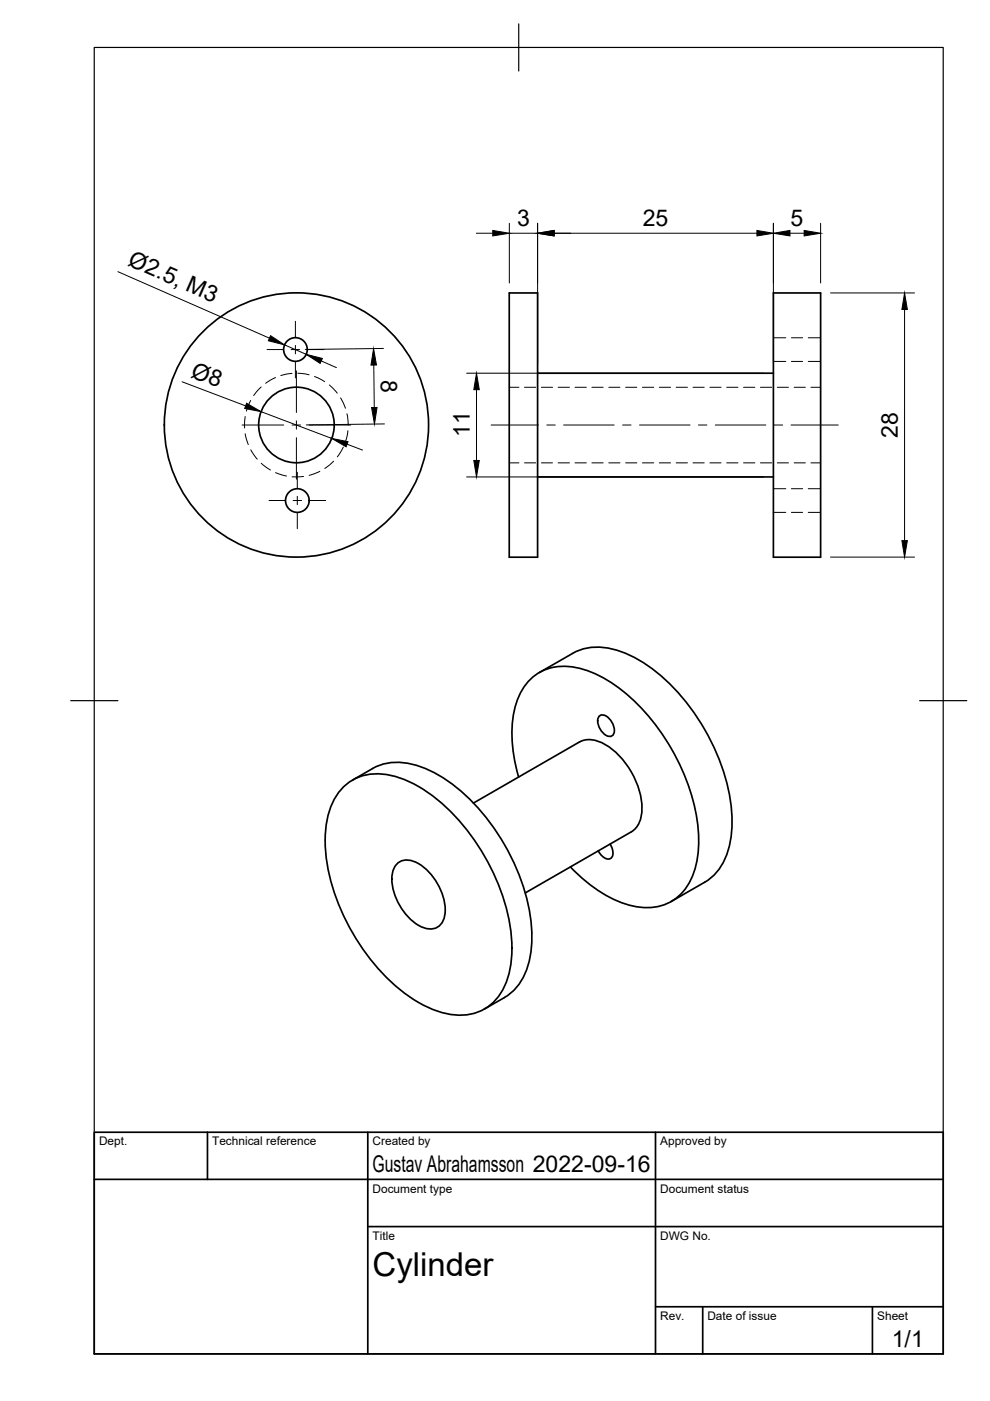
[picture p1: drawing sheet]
<svg xmlns="http://www.w3.org/2000/svg" width="210mm" height="297mm" viewBox="0 0 210 297" stroke-linecap="round" stroke-linejoin="round" font-family="sans-serif">
<!-- layer: Visible -->
<g fill="none" stroke="#000" stroke-width=".36">
<path d="M108 62.1h6v56h-6zM114 79.1h50M164 62.1h10v56h-10zM114 101.1h50M114.4 142.6l7-4.1a12.7 12.7 0 0 1 11.6 .2 37.6 37.6 0 0 1 16.4 16 39.6 39.6 0 0 1 5.8 20.5 14.4 14.4 0 0 1-4.6 11.1l-8.3 4.8M127 151.9a1.26 1.26 0 0 1 2 .3 3.3 3.3 0 0 1 1 3.6 1.26 1.26 0 0 1-2-.2 3.3 3.3 0 0 1-1-3.7zM72.6 167.1a10.6 10.6 0 0 1 10.9-2.6 29.7 29.7 0 0 1 14.3 10.1 45 45 0 0 1 10.7 24.5 18.8 18.8 0 0 1-2.7 12 10.1 10.1 0 0 1-10.1 4 25.6 25.6 0 0 1-13.2-7.3 45.4 45.4 0 0 1-13.5-27.6 18.8 18.8 0 0 1 2.6-12zM74.7 165.4l4.3-2.5a12.7 12.7 0 0 1 11.6 .2 37.6 37.6 0 0 1 16.4 16 39.6 39.6 0 0 1 5.8 20.5 14.4 14.4 0 0 1-4.7 11.1l-5.4 3.2M100.4 170.3l22.5-13a5.5 5.5 0 0 1 5.5 .6 16.8 16.8 0 0 1 7.7 14.6 5.1 5.1 0 0 1-2.3 3.9l-22.4 12.9M110 164.7a27.1 27.1 0 0 1-.3-16.3 10.2 10.2 0 0 1 11.9-7 27 27 0 0 1 14.5 8.9 45.2 45.2 0 0 1 11.9 25.6 19 19 0 0 1-2.3 12 10.1 10.1 0 0 1-10.7 4.3 25.2 25.2 0 0 1-12.5-6.9l-1.6-1.5M129.4 179l.4 1a1.46 1.46 0 0 1-.8 2.1 2.9 2.9 0 0 1-2.2-1.7M84.2 183.1a3.6 3.6 0 0 1 4.5 0 12.2 12.2 0 0 1 5.6 10.8 3.2 3.2 0 0 1-4.6 2.7 11.9 11.9 0 0 1-6.5-11.2l.2-.9z"/>
<circle cx="62.6" cy="74.1" r="2.51"/>
<circle cx="62.9" cy="90.1" r="8"/>
<circle cx="62.9" cy="90.1" r="28"/>
<circle cx="63" cy="106.1" r="2.51"/>
</g>
<!-- layer: Hidden -->
<g fill="none" stroke="#000" stroke-width=".21">
<path d="M61.9 79.1l-2.4 .5M63.1 79.1l2.4 .4M66.7 79.8l2.1 1.1M164 71.6h2.6M164 76.6h2.6M167.8 71.6h2.4M167.8 76.6h2.4M171.4 71.6h2.6M171.4 76.6h2.6M52 88.3l-.1 2.4M52 92l.6 2.3M53.1 84.9l-.9 2.3"/>
<path d="M53.2 95.4l1.3 2M55.4 82l-1.6 1.9M55.4 98.2l1.9 1.5M58.4 80.1l-2.1 1.2M67.8 99.9l-2.2 .9M69.8 81.6l1.7 1.8M70.7 97.8l-1.8 1.5M72.2 84.4l1 2.2M72.8 94.8l-1.3 2.1M73.6 87.7l.2 2.4M73.8 91.3l-.6 2.4M108 98.1h2"/>
<path d="M108 82.1h2M111.2 98.1h2.4M111.2 82.1h2.4M114.8 98.1h2.4M114.8 82.1h2.4M118.3 98.1h2.4M118.3 82.1h2.4M121.9 98.1h2.4M121.9 82.1h2.4M125.5 98.1h2.4M125.5 82.1h2.4M129.1 98.1h2.3"/>
<path d="M129.1 82.1h2.3M132.7 98.1h2.3M132.7 82.1h2.3M136.2 98.1h2.4M136.2 82.1h2.4M139.8 98.1h2.4M139.8 82.1h2.4M143.4 98.1h2.4M143.4 82.1h2.4M146.9 98.1h2.4M146.9 82.1h2.4M150.5 98.1h2.4"/>
<path d="M150.5 82.1h2.4M154.1 98.1h2.4M154.1 82.1h2.4M157.6 98.1h2.4M157.6 82.1h2.4M161.2 98.1h2.4M161.2 82.1h2.4M164.8 98.1h2.4M164.8 82.1h2.4M168.4 98.1h2.4M168.4 82.1h2.4M171.9 98.1h2.1"/>
<path d="M171.9 82.1h2.1M58.4 100.2l2.3 .7M64.4 101l-2.5 .1M164 103.6h2.6M164 108.6h2.6M167.8 103.6h2.4M167.8 108.6h2.4M171.4 103.6h2.6M171.4 108.6h2.6"/>
</g>
<!-- layer: Border -->
<path d="M20 10.1h180v276.9h-180zM110 5.1v10M15 148.6h10M195 148.6h10" fill="none" stroke="#000" stroke-width=".25"/>
<!-- layer: TitleBlock -->
<path d="M20 240.1h180v46.9h-180zM20 250h180M44 240.1v9.9M78 240.1v46.9M139 240.1v46.9M78 260.1h122M139 277.1h61M149 277.1v9.9M185 277.1v9.9" fill="none" stroke="#000" stroke-width=".36"/>
<!-- layer: Center Lines -->
<g fill="none" stroke="#000" stroke-width=".21">
<path d="M56.6 74.1h3.3M61.7 74.1h1.8M62.6 68.1v3.3M62.6 73.2v1.8M62.6 76.8v3.3M62.8 78.6v8.8M65.3 74.1h3.3M51.3 90.1h8.9M61.9 90.1h1.8M62.8 89.2v1.8M62.8 92.8v8.8M65.5 90.1h8.8"/>
<path d="M104.1 90.1h10.1M115.9 90.1h1.8M119.5 90.1h10.7M132 90.1h1.8M135.6 90.1h10.7M148.1 90.1h1.8M151.7 90.1h10.7M164.1 90.1h1.8M167.7 90.1h10M57 106.1h3.4M62.1 106.1h1.8M63 100.1v3.3"/>
<path d="M63 105.2v1.8M63 108.8v3.3M65.7 106.1h3.3"/>
</g>
<!-- layer: Dimensions -->
<g fill="none" stroke="#000" stroke-width=".21">
<path d="M25 57.6l32.1 14.1M101 49.5h3.5M108 47.3v12.7M108 49.5h6M114 47.3v29.7M117.5 49.5h43M164 47.3v29.7M167.5 49.5h3M174 47.3v12.7M60.3 73.1l4.6 2M68.1 76.5l3.2 1.4M79.2 77.4l.2 9"/>
<path d="M81.3 73.9l-16.6 .2M98.9 79.1h63M176.1 62.1h17.8M191.8 65.6v49M38.6 80.9l13.5 5.1M55.4 87.3l14.9 5.6M73.6 94.2l3.3 1.2M81.5 89.9l-16.6 .2M101 82.6v15M98.9 101.1h63M176.1 118.1h17.8"/>
</g>
<g fill="#000" stroke="#000" stroke-width=".21">
<path d="M104.5 48.9l3.5 .6-3.5 .5zM114 49.5l3.5-.6v1.1zM160.5 48.9l3.5 .6-3.5 .5zM164 49.5l3.5-.6v1.1zM170.5 48.9l3.5 .6-3.5 .5zM57.4 71.2l2.9 1.9-3.4-.9zM64.9 75.1l3.4 .9-.4 1.1zM79.2 73.9l.6 3.5h-1.1zM191.8 62.1l.6 3.5h-1.2zM52.3 85.5l3.1 1.8-3.5-.7zM70.3 92.9l3.5 .7-.4 1.1zM78.8 86.4h1.1l-.5 3.5z"/>
<path d="M101 79.1l.6 3.5h-1.1zM100.5 97.6h1.1l-.6 3.5zM191.2 114.6h1.2l-.6 3.5z"/>
</g>
<text font-size="7" x="79" y="270.6">Cylinder</text>
<g font-size="4.9">
<text x="109.6" y="48">3</text>
<text x="136.3" y="48">25</text>
<text x="167.6" y="48">5</text>
<text x="26.9" y="56.2" transform="rotate(24 26.9 56.2)">Ø2.5, M3</text>
<text x="40.3" y="79.9" transform="rotate(21 40.3 79.9)">Ø8</text>
<text x="80.8" y="80.5" transform="rotate(90 80.8 80.5)">8</text>
<text x="99.6" y="92.7" transform="rotate(-90 99.6 92.7)">11</text>
<text x="190.3" y="92.8" transform="rotate(-90 190.3 92.8)">28</text>
<text x="79" y="248.5">Gustav Abrahamsson 2022-09-16</text>
<text x="189.1" y="285.7">1/1</text>
</g>
<g font-size="2.5">
<text x="21" y="242.9">Dept.</text>
<text x="45" y="242.9">Technical reference</text>
<text x="79" y="242.9">Created by</text>
<text x="140" y="242.9">Approved by</text>
<text x="79" y="252.8">Document type</text>
<text x="140" y="252.8">Document status</text>
<text x="79" y="262.9">Title</text>
<text x="140" y="262.9">DWG No.</text>
<text x="140" y="279.9">Rev.</text>
<text x="150" y="279.9">Date of issue</text>
<text x="186" y="279.9">Sheet</text>
</g>
</svg>
